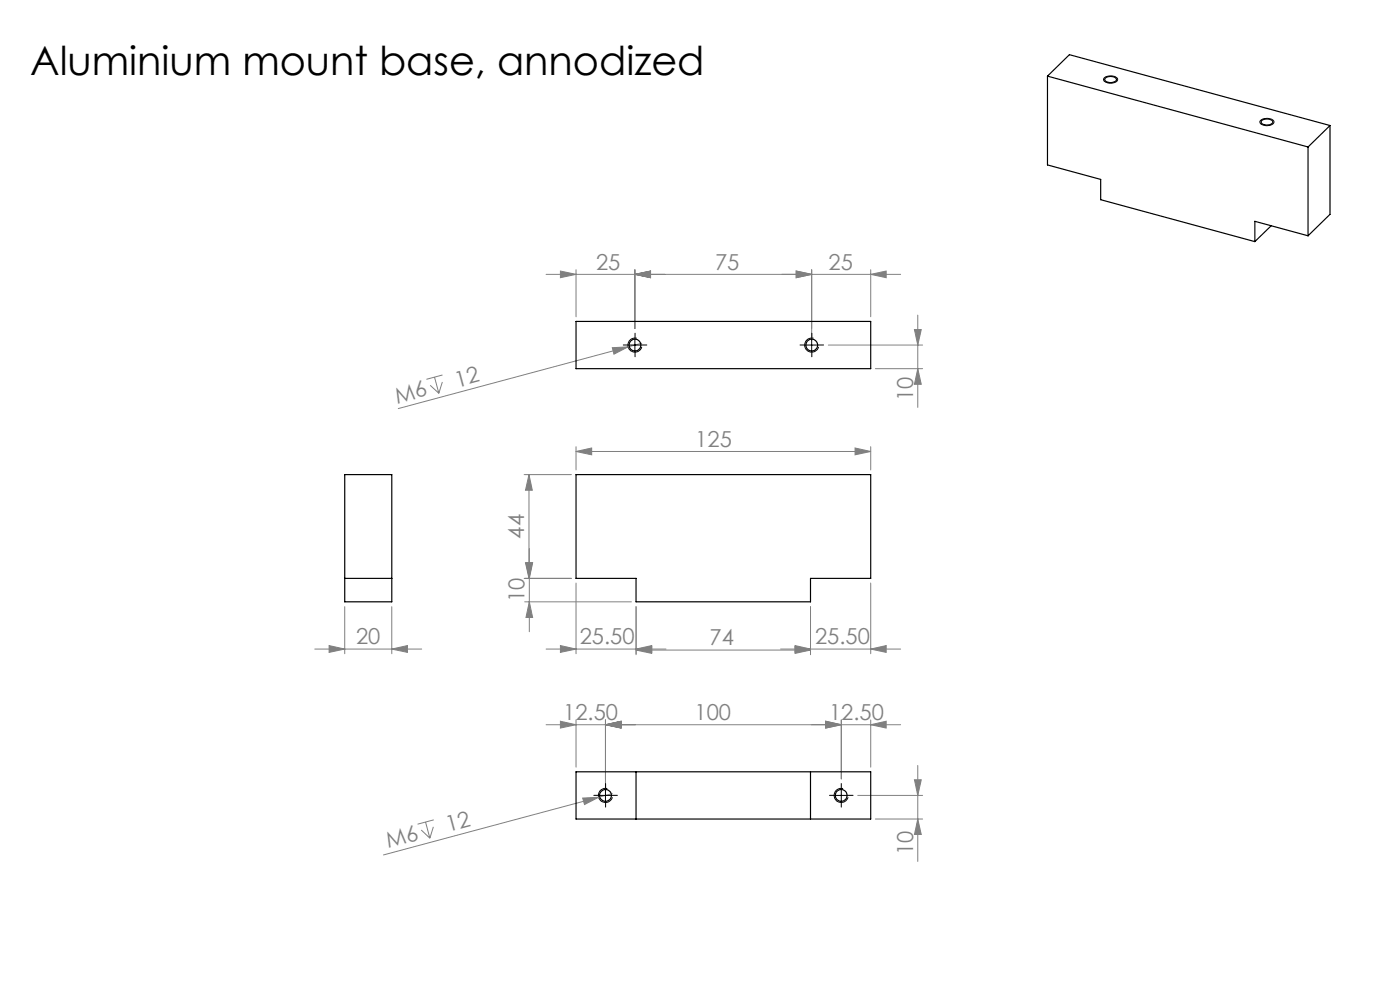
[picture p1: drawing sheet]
<svg xmlns="http://www.w3.org/2000/svg" width="297mm" height="210mm" viewBox="0 0 297 210" stroke-linecap="round" stroke-linejoin="round" font-family="sans-serif">
<g fill="none" stroke="#808080" stroke-width=".21">
<path d="M118.9 57.5l3.3 .7-3.3 .7zM122.2 57.2v10M134.7 58.2l3.3-.7v1.4zM134.7 57.2v12.5M168.9 57.5l3.3 .7-3.3 .7zM172.2 57.2v15M184.7 58.2l3.3-.7v1.4zM184.7 57.2v10M191.1 58.2h-75.2M93.9 79.5l-3.4 1M129.9 73.8l3.3-.2-3 1.5zM136.1 72.8l-51.6 13.9"/>
<path d="M175.7 73.2h20M185.7 78.2h10M194 69.9h1.4l-.7 3.3zM194.7 66.8v19.6M194.7 78.2l.7 3.3h-1.4zM91.3 81.7l1.8 1.7M92.2 80l.9 3.4M93.8 81l-.7 2.4M122.2 95.8l3.3-.8v1.5zM122.2 94.7v5M122.2 95.8h62.5M181.4 95l3.3 .8-3.3 .7z"/>
<path d="M184.7 94.7v5M111.2 100.7h10M111.5 119.4h1.4l-.7 3.3zM111.6 119.4h1.4l-.7 3.3zM112.2 100.7v22M112.2 100.7l.7 3.3h-1.4zM112.3 116.3v17.7M66.8 137.7h22.7M69.8 136.9l3.3 .8-3.3 .7zM73.1 128.7v10M83.1 137.7l3.3-.8v1.5zM83.1 128.7v10"/>
<path d="M111.2 122.7h10M111.3 127.7h22.6M112.3 127.7l.7 3.3h-1.4zM115.9 137.7h25.4M118.9 136.9l3.3 .8-3.3 .7zM122.2 123.7v15M134.9 137.9l3.4-.7v1.4zM134.9 137.7l3.4-.8v1.5zM134.9 128.7v10.2M134.9 137.9h37M165.6 137.7h25.5M168.7 136.9l3.2 .8-3.2 .7z"/>
<path d="M168.7 137.2l3.2 .7-3.2 .7zM171.9 128.7v10.2M184.7 137.7l3.3-.8v1.5zM184.7 123.7v15M115.9 153.7h75.2M118.9 153l3.3 .7-3.3 .7zM122.2 152.7v10M128.4 153.7l3.4-.7v1.4zM128.4 152.7v15M175.2 153l3.3 .7-3.3 .7zM178.5 152.7v12.5M184.7 153.7l3.3-.7v1.4z"/>
<path d="M184.7 152.7v10M89.4 176.1l1.8 1.7M90.3 174.4l.9 3.4M91.9 175.4l-.7 2.4M92 173.9l-3.4 .9M123.6 169.3l3.4-.2-3 1.6zM127 169.1l-45.6 12.3M129.9 168.3l-2.9 .8M182 168.7h13.7M185.7 173.7h10M194 165.4h1.4l-.7 3.3zM194.7 162.4v20.3"/>
<path d="M194.7 173.7l.7 3.3h-1.4z"/>
</g>
<g fill="none" stroke="#000" stroke-width=".21">
<path d="M234.2 16.5a2.18 2.18 0 0 1 2.9 .2 1.28 1.28 0 0 1-1.7 .9l-1.1-.4-.2-.3zM267.4 25.6a2.06 2.06 0 0 1 2.9 .2 1.54 1.54 0 0 1-2.2 .8l-.6-.3a.45 .45 0 0 1-.1-.7zM133.5 73.2h2.5M134.7 72v2.5M135.1 71.7a1.49 1.49 0 0 0-1.8 1.1 1.49 1.49 0 0 0 1 1.8 1.49 1.49 0 0 0 1.8-1M171 73.2h2.5M172.2 72v2.5M172.6 71.7a1.49 1.49 0 0 0-1.8 1.1 1.49 1.49 0 0 0 1 1.8 1.49 1.49 0 0 0 1.8-1M127.2 168.7h2.5M128.4 167.5v2.5M128.8 167.3a1.5 1.5 0 0 0-1.8 1 1.5 1.5 0 0 0 1.1 1.9 1.5 1.5 0 0 0 1.8-1.1M177.2 168.7h2.5"/>
<path d="M178.5 167.5v2.5M178.9 167.3a1.5 1.5 0 0 0-1.9 1 1.5 1.5 0 0 0 1.1 1.9 1.5 1.5 0 0 0 1.8-1.1"/>
</g>
<g fill="none" stroke="#000" stroke-width=".21" stroke-dasharray="15.2 1.3 1.3 1.3">
<path d="M133.5 73.2h-1.3M134.7 71.9v-1.2M134.7 74.4v1.3M136 73.2h1.2M171 73.2h-1.3M172.2 71.9v-1.2M172.2 74.4v1.3M173.5 73.2h1.2M127.2 168.7h-1.2M128.5 167.5v-1.3M128.5 170v1.2M129.7 168.7h1.3"/>
<path d="M177.2 168.7h-1.2M178.5 167.5v-1.3M178.5 170v1.2M179.7 168.7h1.3"/>
</g>
<g fill="#808080">
<path d="M129.9 73.8l3.3-.2-3 1.5z"/>
<path d="M123.6 169.3l3.4-.2-3 1.6z"/>
<path d="M168.7 137.2l3.2 .7-3.2 .7zM134.9 137.9l3.4-.7v1.4z"/>
<path d="M118.9 153l3.3 .7-3.3 .7zM128.4 153.7l3.4-.7v1.4zM128.4 153.7l3.4-.7v1.4zM175.2 153l3.3 .7-3.3 .7zM118.9 136.9l3.3 .8-3.3 .7zM134.9 137.7l3.4-.8v1.5zM168.7 136.9l3.2 .8-3.2 .7zM184.7 137.7l3.3-.8v1.5zM122.2 95.8l3.3-.8v1.5zM181.4 95l3.3 .8-3.3 .7zM118.9 57.5l3.3 .7-3.3 .7zM134.7 58.2l3.3-.7v1.4zM134.7 58.2l3.3-.7v1.4zM168.9 57.5l3.3 .7-3.3 .7zM69.8 136.9l3.3 .8-3.3 .7zM83.1 137.7l3.3-.8v1.5z"/>
<path d="M184.7 153.7l3.3-.7v1.4zM175.2 153l3.3 .7-3.3 .7z"/>
<path d="M112.3 127.7l.7 3.3h-1.4zM111.6 119.4h1.4l-.7 3.3z"/>
<path d="M194 165.4h1.4l-.7 3.3zM194.7 173.7l.7 3.3h-1.4zM112.2 100.7l.7 3.3h-1.4zM111.5 119.4h1.4l-.7 3.3zM194 69.9h1.4l-.7 3.3zM194.7 78.2l.7 3.3h-1.4z"/>
<path d="M168.9 57.5l3.3 .7-3.3 .7zM184.7 58.2l3.3-.7v1.4z"/>
</g>
<g fill="none" stroke="#000" stroke-width=".25">
<path d="M222.2 16.1v18.9l11.3 3.1v4.3l32.7 8.9M222.2 16.1l55.3 15.1M222.2 16.1l4.7-4.5 55.3 15M234.5 16.6a1.71 1.71 0 0 1 2.4 .2 1.38 1.38 0 0 1-1.9 .7 .57 .57 0 0 1-.5-.3 .57 .57 0 0 1 0-.6zM267.7 25.6a1.81 1.81 0 0 1 2.3 .2 1.46 1.46 0 0 1-2.2 .5l-.3-.5zM277.5 31.2v18.8M282.2 26.6l-4.7 4.6M282.2 26.6v18.9l-4.7 4.5M269.7 47.9l-3.5 3.4M277.5 50l-11.3-3.1v4.4M122.2 68.2h62.5v10h-62.5zM73.1 100.7h10v27h-10z"/>
<path d="M122.2 100.7h62.5v22h-12.8v5h-37v-5h-12.7zM73.1 122.7h10M122.2 163.7h62.5v10h-62.5zM134.9 163.7v10M171.9 163.7v10"/>
<circle cx="134.7" cy="73.2" r="1.25"/>
<circle cx="172.2" cy="73.2" r="1.25"/>
<circle cx="128.5" cy="168.7" r="1.25"/>
<circle cx="178.4" cy="168.7" r="1.25"/>
</g>
<text font-size="8.5" x="6.4" y="15.9">Aluminium mount base, annodized</text>
<g font-size="4.7" fill="#808080">
<text x="126.5" y="57.2">25</text>
<text x="151.7" y="57.2">75</text>
<text x="175.8" y="57.2">25</text>
<text x="97" y="82.2" transform="rotate(-15 97 82.2)">12</text>
<text x="84.2" y="85.6" transform="rotate(-15 84.2 85.6)">M6</text>
<text x="193.7" y="85.1" transform="rotate(-90 193.7 85.1)">10</text>
<text x="147.5" y="94.7">125</text>
<text x="111.2" y="114.2" transform="rotate(-90 111.2 114.2)">44</text>
<text x="111.3" y="127.8" transform="rotate(-90 111.3 127.8)">10</text>
<text x="75.6" y="136.6">20</text>
<text x="123" y="136.6">25.50</text>
<text x="150.5" y="136.9">74</text>
<text x="172.9" y="136.6">25.50</text>
<text x="119.5" y="152.7">12.50</text>
<text x="147.3" y="152.7">100</text>
<text x="175.9" y="152.7">12.50</text>
<text x="82.3" y="180" transform="rotate(-15 82.3 180)">M6</text>
<text x="95.1" y="176.6" transform="rotate(-15 95.1 176.6)">12</text>
<text x="193.7" y="181.4" transform="rotate(-90 193.7 181.4)">10</text>
</g>
</svg>
